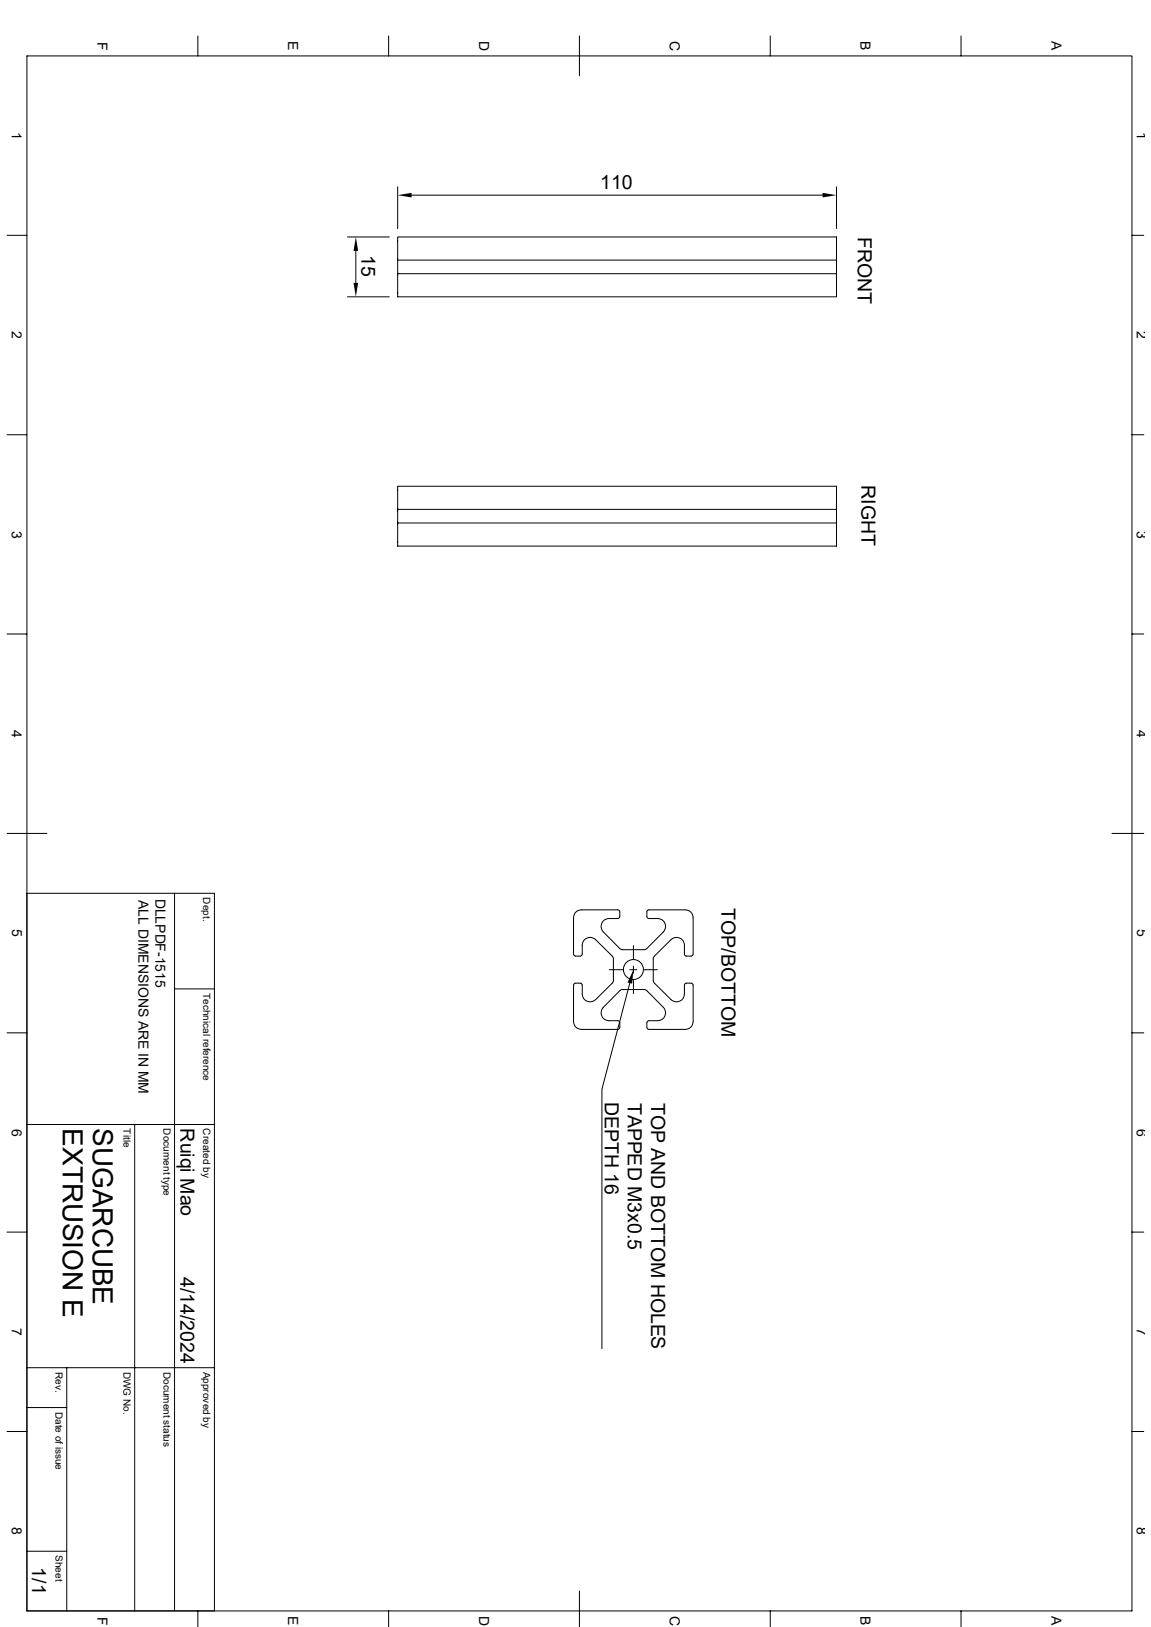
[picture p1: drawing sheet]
<svg xmlns="http://www.w3.org/2000/svg" width="297mm" height="420mm" viewBox="0 0 297 420" stroke-linecap="round" stroke-linejoin="round" font-family="sans-serif">
<g fill="none" stroke="#000" stroke-width=".26">
<path d="M6.9 14.4h285.2v401.4h-285.2zM51.1 9.3v5.1M100.3 9.3v5.1M149.5 9.3v10.3M198.8 9.3v5.1M248 9.3v5.1M102.6 48.2v10.8M106.2 50.4h106.1M215.9 48.2v10.8M1.8 60.7h5.1M89.7 61.2h10.8M89.7 76.6h10.8"/>
<path d="M91.8 64.8v8.2M102.6 67.1v-5.9h113.3v15.4h-113.3v-5.9h113.3M215.9 67.1h-113.3v3.6M292.1 60.7h3M1.8 112.2h5.1M292.1 112.2h3M102.6 135h113.3v6h-113.3zM102.6 131.5v-6h113.3v9.5M102.6 131.5v3.5M102.6 135h.1M102.6 131.5h113.3M1.8 163.7h5.1"/>
<path d="M292.1 163.7h3M1.8 215.1h10.3M286.9 215.1h8.2M6.9 230.6h48.4v185.2M45 230.6v185.2M148.6 235.5l.7-.5 .7-.1h9.4l.5 .3v1.4l-.3 .5h-2.5a2.05 2.05 0 0 0-1.8 1.3 2.05 2.05 0 0 0 .4 2.2l4.2 4.3 .5 .3h6l.5-.3 4.3-4.3a2.05 2.05 0 0 0 .4-2.2 2.05 2.05 0 0 0-1.9-1.3h-2.5l-.3-.5 .1-1.4 .4-.3h9.4a2.02 2.02 0 0 1 2.1 2v9.4l-.3 .5h-1.5l-.4-.3-.1-2.5a2.05 2.05 0 0 0-1.2-1.9 2.05 2.05 0 0 0-2.3 .5l-4.2 4.2-.3 .5v5.8l.3 .7 4.2 4.2a2.05 2.05 0 0 0 2.3 .4 2.05 2.05 0 0 0 1.2-1.8l.1-2.5 .4-.3h1.5l.3 .5v9.4a2.02 2.02 0 0 1-2.1 2h-9.4l-.4-.3-.1-1.4 .3-.5h2.5a2.05 2.05 0 0 0 1.9-1.3 2.05 2.05 0 0 0-.4-2.2l-4.3-4.3-.5-.3h-6l-.5 .3-4.2 4.3a2.05 2.05 0 0 0-.4 2.2 2.05 2.05 0 0 0 1.8 1.3h2.5l.3 .5v1.4l-.5 .3h-9.4a2.02 2.02 0 0 1-2-2v-9.4l.3-.5h1.4l.5 .3v2.5a2.05 2.05 0 0 0 1.3 1.8 2.05 2.05 0 0 0 2.2-.4l4.3-4.2 .3-.5v-6l-.3-.5-4.3-4.2a2.05 2.05 0 0 0-2.2-.5 2.05 2.05 0 0 0-1.3 1.9v2.5l-.5 .3h-1.4l-.3-.5v-9.4l.2-.8zM45 255.3h10.3M157.2 250.3h3.5M162.5 253.8l-7.2 27.4v66.9M162.5 250.3h1.8M163.4 244.1v3.4M163.4 249.4v1.8"/>
<path d="M163.4 253.1v3.4M166.2 250.3h3.4M1.8 266.6h5.1M292.1 266.6h3M6.9 290.3h48.4M34.8 290.3v125.5M1.8 318.1h5.1M292.1 318.1h3M6.9 353.1h48.4M17.2 353.1v62.7M1.8 369.5h5.1M6.9 363.3h10.3"/>
<path d="M292.1 369.5h3M6.9 400.4h10.3M51.1 415.8v4.1M100.3 415.8v4.1M149.5 410.7v9.2M198.8 415.8v4.1M248 415.8v4.1"/>
<circle cx="163.4" cy="250.3" r="2.58"/>
</g>
<path d="M102.6 50.4l3.6-.6v1.2zM212.3 49.8l3.6 .6-3.6 .6zM91.8 61.2l.6 3.6h-1.2zM91.2 73h1.2l-.6 3.6zM163.4 250.3l-.3 3.6-1.2-.3z" fill="#000"/>
<g font-size="7.2">
<text x="16.2" y="291.3" transform="rotate(90 16.2 291.3)">EXTRUSION E</text>
<text x="23.9" y="291.3" transform="rotate(90 23.9 291.3)">SUGARCUBE</text>
</g>
<g font-size="5">
<text x="154.9" y="48.9">110</text>
<text x="93.3" y="65.9" transform="rotate(90 93.3 65.9)">15</text>
<text x="221.4" y="61.1" transform="rotate(90 221.4 61.1)">FRONT</text>
<text x="222.3" y="125.3" transform="rotate(90 222.3 125.3)">RIGHT</text>
<text x="186.1" y="234.4" transform="rotate(90 186.1 234.4)">TOP/BOTTOM</text>
<text x="156" y="284.4" transform="rotate(90 156 284.4)">DEPTH 16</text>
<text x="162.1" y="284.6" transform="rotate(90 162.1 284.6)">TAPPED M3x0.5</text>
<text x="168.1" y="284.6" transform="rotate(90 168.1 284.6)">TOP AND BOTTOM HOLES</text>
<text x="46.6" y="291.3" transform="rotate(90 46.6 291.3)">Ruiqi Mao</text>
<text x="46.6" y="329.6" transform="rotate(90 46.6 329.6)">4/14/2024</text>
<text x="8.3" y="404.6" transform="rotate(90 8.3 404.6)">1/1</text>
</g>
<g font-size="3.6">
<text x="25.1" y="10.8" transform="rotate(90 25.1 10.8)">F</text>
<text x="74.4" y="10.7" transform="rotate(90 74.4 10.7)">E</text>
<text x="123.6" y="10.5" transform="rotate(90 123.6 10.5)">D</text>
<text x="172.8" y="10.5" transform="rotate(90 172.8 10.5)">C</text>
<text x="222.1" y="10.7" transform="rotate(90 222.1 10.7)">B</text>
<text x="271.3" y="10.7" transform="rotate(90 271.3 10.7)">A</text>
<text x="3.1" y="34" transform="rotate(90 3.1 34)">1</text>
<text x="293.4" y="34" transform="rotate(90 293.4 34)">1</text>
<text x="3.1" y="85.5" transform="rotate(90 3.1 85.5)">2</text>
<text x="293.4" y="85.5" transform="rotate(90 293.4 85.5)">2</text>
<text x="3.1" y="136.9" transform="rotate(90 3.1 136.9)">3</text>
<text x="293.4" y="136.9" transform="rotate(90 293.4 136.9)">3</text>
<text x="3.1" y="188.4" transform="rotate(90 3.1 188.4)">4</text>
<text x="293.4" y="188.4" transform="rotate(90 293.4 188.4)">4</text>
<text x="35.7" y="232.2" transform="rotate(90 35.7 232.2)">ALL DIMENSIONS ARE IN MM</text>
<text x="40.1" y="231.9" transform="rotate(90 40.1 231.9)">DLLPDF-1515</text>
<text x="3.1" y="239.9" transform="rotate(90 3.1 239.9)">5</text>
<text x="293.4" y="239.9" transform="rotate(90 293.4 239.9)">5</text>
<text x="3.1" y="291.3" transform="rotate(90 3.1 291.3)">6</text>
<text x="293.4" y="291.3" transform="rotate(90 293.4 291.3)">6</text>
<text x="3.1" y="342.8" transform="rotate(90 3.1 342.8)">7</text>
<text x="293.4" y="342.8" transform="rotate(90 293.4 342.8)">7</text>
<text x="3.1" y="394.3" transform="rotate(90 3.1 394.3)">8</text>
<text x="293.4" y="394.3" transform="rotate(90 293.4 394.3)">8</text>
<text x="25.1" y="417.3" transform="rotate(90 25.1 417.3)">F</text>
<text x="74.4" y="417.2" transform="rotate(90 74.4 417.2)">E</text>
<text x="123.6" y="417.1" transform="rotate(90 123.6 417.1)">D</text>
<text x="172.8" y="417.1" transform="rotate(90 172.8 417.1)">C</text>
<text x="222.1" y="417.2" transform="rotate(90 222.1 417.2)">B</text>
<text x="271.3" y="417.2" transform="rotate(90 271.3 417.2)">A</text>
</g>
<g font-size="2.6">
<text x="52.5" y="231.6" transform="rotate(90 52.5 231.6)">Dept.</text>
<text x="52.5" y="256.3" transform="rotate(90 52.5 256.3)">Technical reference</text>
<text x="31.9" y="291.3" transform="rotate(90 31.9 291.3)">Title</text>
<text x="42.2" y="291.3" transform="rotate(90 42.2 291.3)">Document type</text>
<text x="52.5" y="291.3" transform="rotate(90 52.5 291.3)">Created by</text>
<text x="14.4" y="354.1" transform="rotate(90 14.4 354.1)">Rev.</text>
<text x="31.9" y="354.1" transform="rotate(90 31.9 354.1)">DWG No.</text>
<text x="42.2" y="354.1" transform="rotate(90 42.2 354.1)">Document status</text>
<text x="52.5" y="354.1" transform="rotate(90 52.5 354.1)">Approved by</text>
<text x="14.4" y="364.4" transform="rotate(90 14.4 364.4)">Date of issue</text>
<text x="14.4" y="401.4" transform="rotate(90 14.4 401.4)">Sheet</text>
</g>
</svg>
